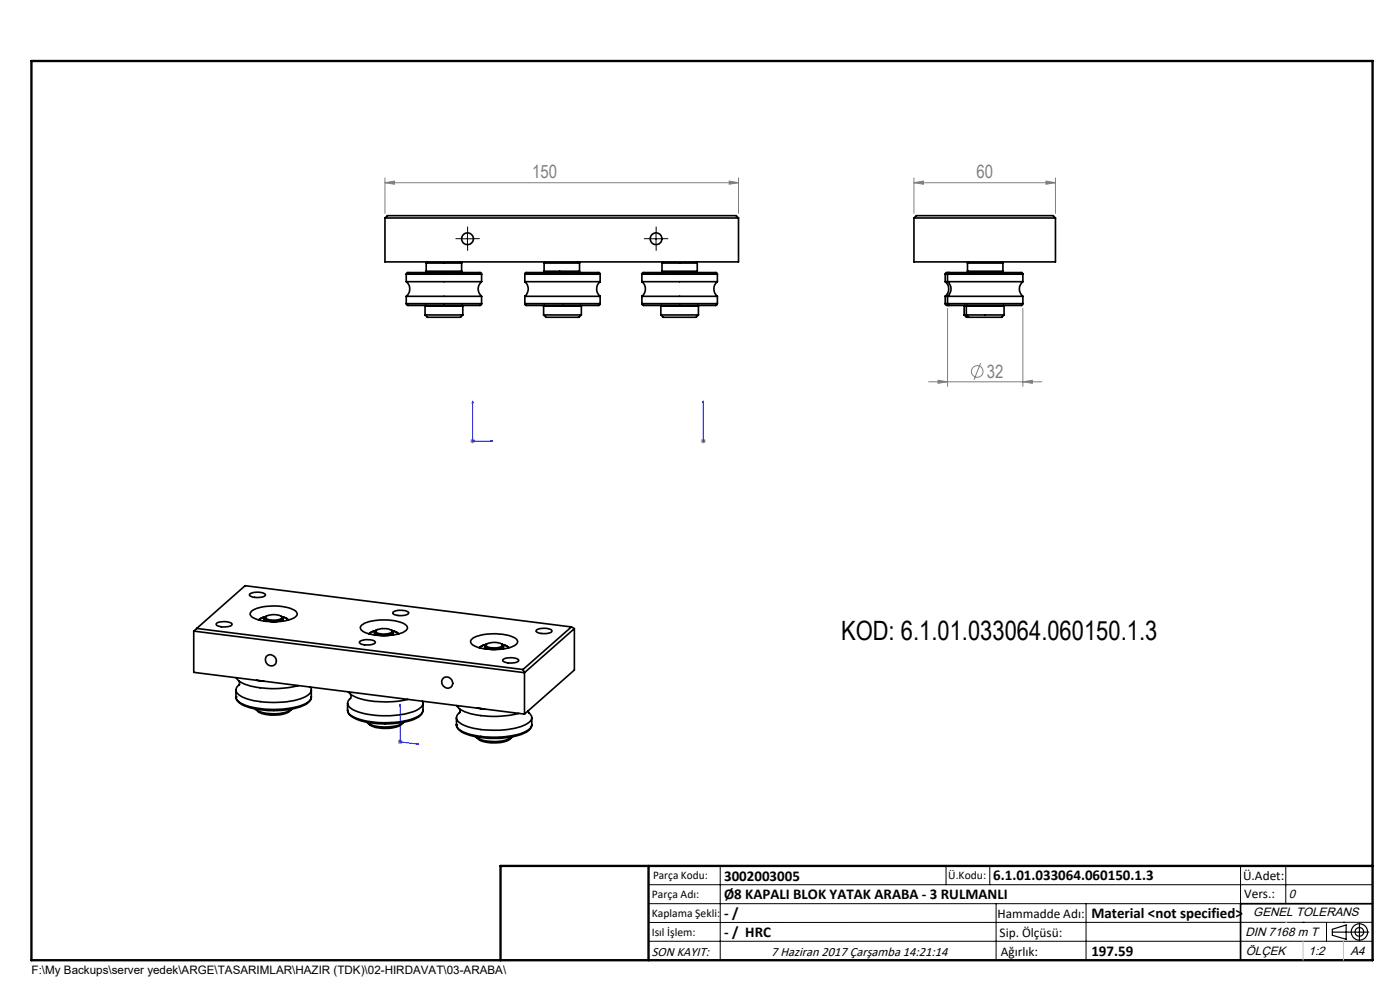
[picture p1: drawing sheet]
<svg xmlns="http://www.w3.org/2000/svg" width="297mm" height="210mm" viewBox="0 0 297 210" stroke-linecap="round" stroke-linejoin="round" font-family="sans-serif">
<g fill="none" stroke="#808080" stroke-width=".21">
<path d="M81.7 38.8l2-.4v.7zM81.7 37.7v7.6M81.7 38.8h75M154.7 38.4l2 .4-2 .3zM156.7 37.7v7.6M193.9 38.8l2-.4v.7zM193.9 38.8h30M193.9 37.7v7.6M221.9 38.4l2 .4-2 .3zM223.9 37.7v7.6M201 65.4v16.6M208 77l-1.4 3.6"/>
<path d="M217 65.4v16.6M99.8 93.5h1M99.9 93.2l.7 .7M100.3 93.1v.9M100.6 93.2l-.7 .7M148.7 93.5h1M148.8 93.2l.7 .7M149.2 93.1v.9M149.5 93.2l-.7 .7M197 81h24M199 80.7l2 .3-2 .3zM217 81l2-.3v.6z"/>
<path d="M84.4 157.4h1M84.5 157l.7 .7M84.9 156.9v1M85.2 157l-.7 .7"/>
<circle cx="207.3" cy="78.8" r="1.23"/>
</g>
<g fill="none" stroke="#000" stroke-width=".25">
<path d="M282.6 197.7h7.8M282.6 197.1l3-.9v3l-3-.8zM288.4 195.8v3.8M106.2 203.7h185"/>
<circle cx="288.4" cy="197.7" r="1.74"/>
<circle cx="288.4" cy="197.7" r=".93"/>
</g>
<path d="M100.3 85.1l.1 .4h-.2zM100.3 85.1v8.4h4.2M104.1 93.4l.4 .1-.4 .2zM149.2 93.4v.3zM149.2 85.1v.4v-.4M149.2 93.5h.1M149.2 85.1v8.4M84.9 149.4l.1 .4-.2-.1zM84.9 149.4v8l3.9 .5M88.4 157.7l.4 .2h-.4z" fill="none" stroke="#00f" stroke-width=".21"/>
<path d="M97.9 50.6h-1.2M99.2 49.4v-1.3M99.2 51.9v1.2M100.4 50.6h1.3M137.9 50.6h-1.2M139.2 49.4v-1.3M139.2 51.9v1.2M140.4 50.6h1.3" fill="none" stroke="#000" stroke-width=".21" stroke-dasharray="15.2 1.3 1.3 1.3"/>
<g fill="none" stroke="#000" stroke-width=".21">
<path d="M97.9 50.7h2.5M99.2 49.4v2.5M137.9 50.7h2.5M139.2 49.4v2.5M137.6 187.7h153.6M137.6 191.7h153.6M137.6 199.7h153.6M152.8 183.7v20M200.7 183.7v4M210 183.7v4M211.3 191.7v12M230.4 191.7v12"/>
<path d="M263.2 183.7v20M272.8 183.7v8M276.4 195.6h.1M281.4 195.6v4.1M285 195.6h.1M291.2 195.6l-153.6 .1"/>
</g>
<path d="M291.2 191.7h-28v12" fill="none" stroke="#000" stroke-width=".35"/>
<path d="M6.7 12.9h284.5v190.8h-284.5zM137.6 183.7v20M291.2 183.7h-185v20" fill="none" stroke="#000" stroke-width=".5"/>
<path d="M276.4 199.7v4M285 199.7v4" fill="none" stroke="#c0c0c0" stroke-width=".21"/>
<path d="M272.8 195.6h.1" fill="none" stroke="#c0c0c0" stroke-width=".25"/>
<g fill="#00f">
<path d="M104.1 93.4l.4 .1-.4 .2zM100.3 85.1l.1 .4h-.2z"/>
<path d="M88.4 157.7l.4 .2h-.4zM84.9 149.4l.1 .4-.2-.1z"/>
<path d="M149.2 93.4v.3zM149.2 85.1v.4z"/>
</g>
<g fill="#808080">
<path d="M217 81l2-.3v.6zM199 80.7l2 .3-2 .3z"/>
<path d="M81.7 38.8l2-.4v.7zM154.7 38.4l2 .4-2 .3zM193.9 38.8l2-.4v.7zM221.9 38.4l2 .4-2 .3z"/>
</g>
<g fill="none" stroke="#000" stroke-width=".35">
<path d="M81.7 46.2v9.4h75v-9.4M81.7 46.2h75M81.7 46.2l.5-.5h74l.5 .5M86.2 58.2l.2-.4h15.6l.2 .4M86.2 59.8a2 2 0 0 1 0 3.1M86.2 59.8h16M86.2 58.2h16M86.2 58.2v1.6M90.4 55.8h7.5M90.4 57.5h7.5M90.4 57.5l.3 .3M90.4 55.8v1.7"/>
<path d="M90.7 55.6l-.3 .2M97.7 55.6l.2 .2M97.9 57.5l-.2 .3M97.9 55.8v1.7M102.2 59.8a2 2 0 0 0 0 3.1M102.2 58.2v1.6M111.3 58.2l.2-.4h15.6l.2 .4M111.3 59.8a2 2 0 0 1 0 3.1M111.3 59.8h16M111.3 58.2h16M111.3 58.2v1.6M115.4 55.8h7.5"/>
<path d="M115.4 57.5h7.5M115.4 55.8v1.7M115.4 57.5l.3 .3M115.7 55.6l-.3 .2M122.7 55.6l.2 .2M122.9 55.8v1.7M122.9 57.5l-.2 .3M127.3 59.8a2 2 0 0 0 0 3.1M127.3 58.2v1.6M136.2 58.2l.2-.4h15.5l.3 .4M136.2 59.8a2 2 0 0 1 0 3.1M136.2 59.8h16"/>
<path d="M136.2 58.2h16M136.2 58.2v1.6M140.4 55.8h7.5M140.4 57.5h7.5M140.4 55.8v1.7M140.4 57.5l.3 .3M140.7 55.6l-.3 .2M147.7 55.6l.2 .2M147.9 55.8v1.7M147.9 57.5l-.2 .3M152.2 59.8a2 2 0 0 0 0 3.1M152.2 58.2v1.6"/>
<path d="M193.9 46.2v9.4h30v-9.4M193.9 46.2h30M193.9 46.2l.5-.5h29l.5 .5M200.5 59.8a2 2 0 0 1 0 3.1M200.5 59.8h.5M200.5 58.2h.5M200.5 58.2v1.6M201 58.2l.2-.4h15.6l.2 .4M201 59.8a2 2 0 0 1 0 3.1M201 59.8h16M201 58.2h16M201 58.2v1.6"/>
<path d="M201.3 57.8h-.5l-.3 .4M205.2 55.8h7.6M205.2 57.5h7.6M205.2 55.8v1.7M205.2 57.5l.3 .3M205.5 55.6l-.3 .2M212.5 55.6l.3 .2M212.8 55.8v1.7M212.8 57.5l-.3 .3M217 59.8a2 2 0 0 0 0 3.1M217 58.2v1.6M86.2 64.4l.3 .4h15.4l.3-.4"/>
<path d="M86.2 62.9h16M86.2 64.4h16M86.2 62.9v1.5M90.2 64.9h8M90.2 66.8h8M90.2 66.8l.5 .5h7l.5-.5M90.2 64.9v1.9M90.3 64.8l-.1 .1M98 64.8l.2 .1M98.2 64.9v1.9M102.2 62.9v1.5M111.3 64.4l.3 .4h15.4l.3-.4"/>
<path d="M111.3 62.9h16M111.3 64.4h16M111.3 62.9v1.5M115.3 64.9h8M115.3 66.8h8M115.3 66.8l.5 .5h7l.5-.5M115.3 64.9v1.9M115.5 64.8l-.2 .1M123.2 64.8l.1 .1M123.3 64.9v1.9M127.3 62.9v1.5M136.2 64.4l.3 .4h15.4l.3-.4"/>
<path d="M136.2 62.9h16M136.2 64.4h16M136.2 62.9v1.5M140.2 66.8l.5 .5h7l.5-.5M140.2 66.8h8M140.2 64.9h8M140.2 64.9v1.9M140.3 64.8l-.1 .1M148 64.8l.2 .1M148.2 64.9v1.9M152.2 62.9v1.5M200.5 64.4l.1 .3 .7 .1"/>
<path d="M200.5 62.9h.1M200.5 62.9h.5M200.5 64.4h.5M200.5 62.9v1.5M201 64.4l.3 .4h15.4l.3-.4M201 62.9h16M201 64.4h16M201 62.9v1.5M204.5 64.9h.5M204.5 66.8h.5M204.5 66.8l.5 .5h.5M204.5 64.9v1.9"/>
<path d="M204.7 64.8l-.2 .1M205 64.9h8M205 66.8h8M205 66.8l.5 .5M205 64.9v1.9M205.1 64.8l-.1 .1M212.9 64.8l.1 .1M213 66.8l-.5 .5h-7M213 64.9v1.9M217 62.9v1.5M41.1 133.9l70.2 8.8M41.1 133.9v8.7l70.2 8.9"/>
<path d="M41.7 133.3l-.6 .6M41.7 133.3l69.2 8.7M45.9 132.2a3.3 3.3 0 0 1 3.3 .2v.1a2.99 2.99 0 0 1-3.3 0zM53 126a3.2 3.2 0 0 1 3.3 .1 1.76 1.76 0 0 1-1.9 .6l-1.2-.2-.3-.2zM53.4 129.6a9.9 9.9 0 0 1 7-.8 2.98 2.98 0 0 1 2.6 1.4v.2a3.7 3.7 0 0 1-2.9 1.4 9.9 9.9 0 0 1-6.8-1.1 .66 .66 0 0 1 .1-1.1zM56.1 131.2v.5M56.3 130.8l-.9 .4-.4 .3M56.4 130.8l-.8 .2-.7 .5M56.4 130.8a3.3 3.3 0 0 1 3.4 .1 1.71 1.71 0 0 1-2 .6l-1.2-.2-.3-.3zM56.4 130.8l-.3 .5a3.7 3.7 0 0 0 3.9 0l-.3-.5M56.6 139.1a1.22 1.22 0 0 1 1.8 .4 1.22 1.22 0 0 1-.7 1.7 1.29 1.29 0 0 1-1.2-.6 1.29 1.29 0 0 1 .1-1.5zM59.7 130.8l1.1 .4 .4 .3"/>
<path d="M59.8 130.8l.8 .3 .5 .4M60 131.2v.5M76.3 136.1a3.4 3.4 0 0 1 3.3 0v.1a1.74 1.74 0 0 1-1.9 .6l-1.2-.2-.3-.3zM76.8 132.6a10.4 10.4 0 0 1 7-.9l1.9 .6a.85 .85 0 0 1 .7 .8 .85 .85 0 0 1-.6 .8 11.2 11.2 0 0 1-8.9-.1l-.2-.1a.7 .7 0 0 1 .1-1.1zM79.4 134.2v.4M79.7 133.8a3.5 3.5 0 0 1 3.4 0l.1 .1a2.28 2.28 0 0 1-2.5 .5l-.8-.2zM79.7 133.8l-1 .3-.3 .4M79.8 133.7l-1.1 .4-.4 .4M79.8 133.7l-.4 .5a3.1 3.1 0 0 0 3.4 .4l.6-.3v-.3l-.3-.3M83.1 133.7l1.1 .4 .4 .4M83.1 133.8l1.1 .4 .3 .3M83.4 129.8a3.3 3.3 0 0 1 3.3 .2 1.84 1.84 0 0 1-1.9 .6l-1.3-.3-.2-.2z"/>
<path d="M83.4 134.2v.4M99.9 135.7a7 7 0 0 1 4.8-1.3 7.7 7.7 0 0 1 4.9 1.2 .9 .9 0 0 1 .1 1 .9 .9 0 0 1-.8 .5 11.3 11.3 0 0 1-8.6-.3l-.5-.6zM102.8 137.1v.5M103.1 136.7l-.9 .3-.4 .4M103.2 136.7l-.9 .2-.6 .5M103.2 136.7l-.3 .2a.31 .31 0 0 0 .1 .5 4.5 4.5 0 0 0 3.7-.1l.1-.3-.3-.3 .9 .2 .5 .5M103.2 136.7a3.3 3.3 0 0 1 3.4 .1 1.71 1.71 0 0 1-2 .6l-1.3-.2-.2-.3zM106.5 136.7l.8 .3 .6 .4M106.8 139.9a3.2 3.2 0 0 1 3.2 .1 1.76 1.76 0 0 1-1.9 .6l-1.2-.2-.3-.3zM106.8 137.1v.5M113.8 133.7a3.1 3.1 0 0 1 3.3 .1 1.65 1.65 0 0 1-1.9 .6l-1.3-.3-.2-.2zM121.2 133l-10.3 9"/>
<path d="M121.2 133l.6 .3M121.2 133l-69.2-8.8-10.3 9.1M121.8 133.3l-10.5 9.4M121.8 133.3v8.8l-10.5 9.4M50.1 147.8h.1M50.1 146.4v1.4M50.1 143.8a5.9 5.9 0 0 0 4.4 2 22.3 22.3 0 0 0 8.8-.4M50.7 144.4v.9M50.8 145.2a1.27 1.27 0 0 0-.7 1.2 1.27 1.27 0 0 0 .9 1.2 18.1 18.1 0 0 0 10.6 1.1 6.6 6.6 0 0 0 4.3-1.9l.1-.5-.1-.5M54.2 150.4a8.2 8.2 0 0 0 6.8 .5l.9-.5M54.3 150.5a5.3 5.3 0 0 0 4.7 1.2l1.8-.4 1-.8M54.4 144.3l1.6 .2"/>
<path d="M66 147.8a2.63 2.63 0 0 1-2.1 2.1 19.6 19.6 0 0 1-12.4-.3l-1.2-1-.2-.8M66 146.4v1.4a2.76 2.76 0 0 1-2.4 1.9 20.3 20.3 0 0 1-12.2-.4l-1-.7-.3-.8M73.7 149.2v1.4M73.9 146.8a7.2 7.2 0 0 0 4.8 1.9 22.8 22.8 0 0 0 7.8-.3M74.4 147.2a.89 .89 0 0 1-.4 1.3 1.2 1.2 0 0 0 .6 1.8 17.7 17.7 0 0 0 10.5 1.3 6.9 6.9 0 0 0 4.5-1.9l.1-.5-.1-.4M77.9 153.2a7.1 7.1 0 0 0 5.4 .9l1.4-.3 .9-.6M78 153.3a5 5 0 0 0 4.2 1.2 4.3 4.3 0 0 0 3.3-1.2M89.7 150.6a2.7 2.7 0 0 1-2.2 2.1 19.2 19.2 0 0 1-12.3-.3l-1-.7-.4-.5-.1-.6M89.7 149.2v1.4a2.28 2.28 0 0 1-2 1.8 19.4 19.4 0 0 1-12.7-.3l-1-.8-.3-.7M94.1 143.9a1.21 1.21 0 0 1 1.8 .4 1.21 1.21 0 0 1-.7 1.7 1.29 1.29 0 0 1-1.3-.7 1.29 1.29 0 0 1 .2-1.4zM96.8 153.7h.1M96.8 152.3v1.4"/>
<path d="M96.9 149.7a5.9 5.9 0 0 0 4.3 2 22.3 22.3 0 0 0 8.9-.4M97.4 150.3l.2 .4-.2 .5M97.6 151.1a1.27 1.27 0 0 0-.8 1.2 1.27 1.27 0 0 0 1 1.2 17.4 17.4 0 0 0 10.6 1.1 6.6 6.6 0 0 0 4.3-1.9 1.13 1.13 0 0 0-.5-1.5M101 156.3a8.2 8.2 0 0 0 6.8 .5l.9-.5M101.1 156.4a5.4 5.4 0 0 0 4.7 1.1l1.8-.3 .9-.8M101.2 150.2l1.6 .2M110.9 142l.4 .7M111.3 142.7v8.8M112.1 150.7l.1 .5M112.8 153.7a2.63 2.63 0 0 1-2.2 2.1 19.6 19.6 0 0 1-12.3-.3l-1.2-1-.3-.7M112.8 152.3v1.4a2.91 2.91 0 0 1-2.4 1.9 20.3 20.3 0 0 1-12.2-.4l-1-.7-.4-.8"/>
<circle cx="99.2" cy="50.7" r="1.25"/>
<circle cx="139.2" cy="50.7" r="1.25"/>
</g>
<text font-size="5.6" x="178.4" y="135.8">KOD: 6.1.01.033064.060150.1.3</text>
<g font-size="3.9" fill="#808080">
<text x="112.9" y="37.9">150</text>
<text x="207.2" y="37.9">60</text>
<text x="209.4" y="80.1">32</text>
</g>
<g font-size="3.2">
<text x="153.6" y="186.8">3002003005</text>
<text x="153.6" y="190.8">Ø8 KAPALI BLOK YATAK ARABA - 3 RULMANLI</text>
<text x="210.7" y="186.6">6.1.01.033064.060150.1.3</text>
<text x="153.6" y="194.8">- /</text>
<text x="231.5" y="194.8">Material &lt;not specified&gt;</text>
<text x="153.6" y="198.8">- / HRC</text>
<text x="231.5" y="202.8">197.59</text>
</g>
<g font-size="2.8">
<text x="263.7" y="186.7">Ü.Adet:</text>
<text x="263.9" y="190.5">Vers.:</text>
<text x="211.6" y="194.8">Hammadde Adı:</text>
<text x="138.3" y="202.8">SON KAYIT:</text>
<text x="163.6" y="202.8">7 Haziran 2017 Çarşamba 14:21:14</text>
<text x="212.1" y="198.7">Sip. Ölçüsü:</text>
<text x="212.3" y="202.7">Ağırlık:</text>
</g>
<g font-size="2.6">
<text x="273.4" y="190.4">0</text>
<text x="265.9" y="194.4">GENEL TOLERANS</text>
<text x="264.2" y="198.5">DIN 7168 m T</text>
<text x="264.3" y="202.6">ÖLÇEK</text>
<text x="277.6" y="202.6">1:2</text>
<text x="286.5" y="202.6">A4</text>
</g>
<g font-size="2.5">
<text x="138.3" y="190.5">Parça Adı:</text>
<text x="138.5" y="186.5">Parça Kodu:</text>
<text x="201.2" y="186.5">Ü.Kodu:</text>
<text x="138.3" y="194.5">Kaplama Şekli:</text>
<text x="138.3" y="198.6">Isıl İşlem:</text>
<text x="6.7" y="206.7">F:\My Backups\server yedek\ARGE\TASARIMLAR\HAZIR (TDK)\02-HIRDAVAT\03-ARABA\</text>
</g>
</svg>
